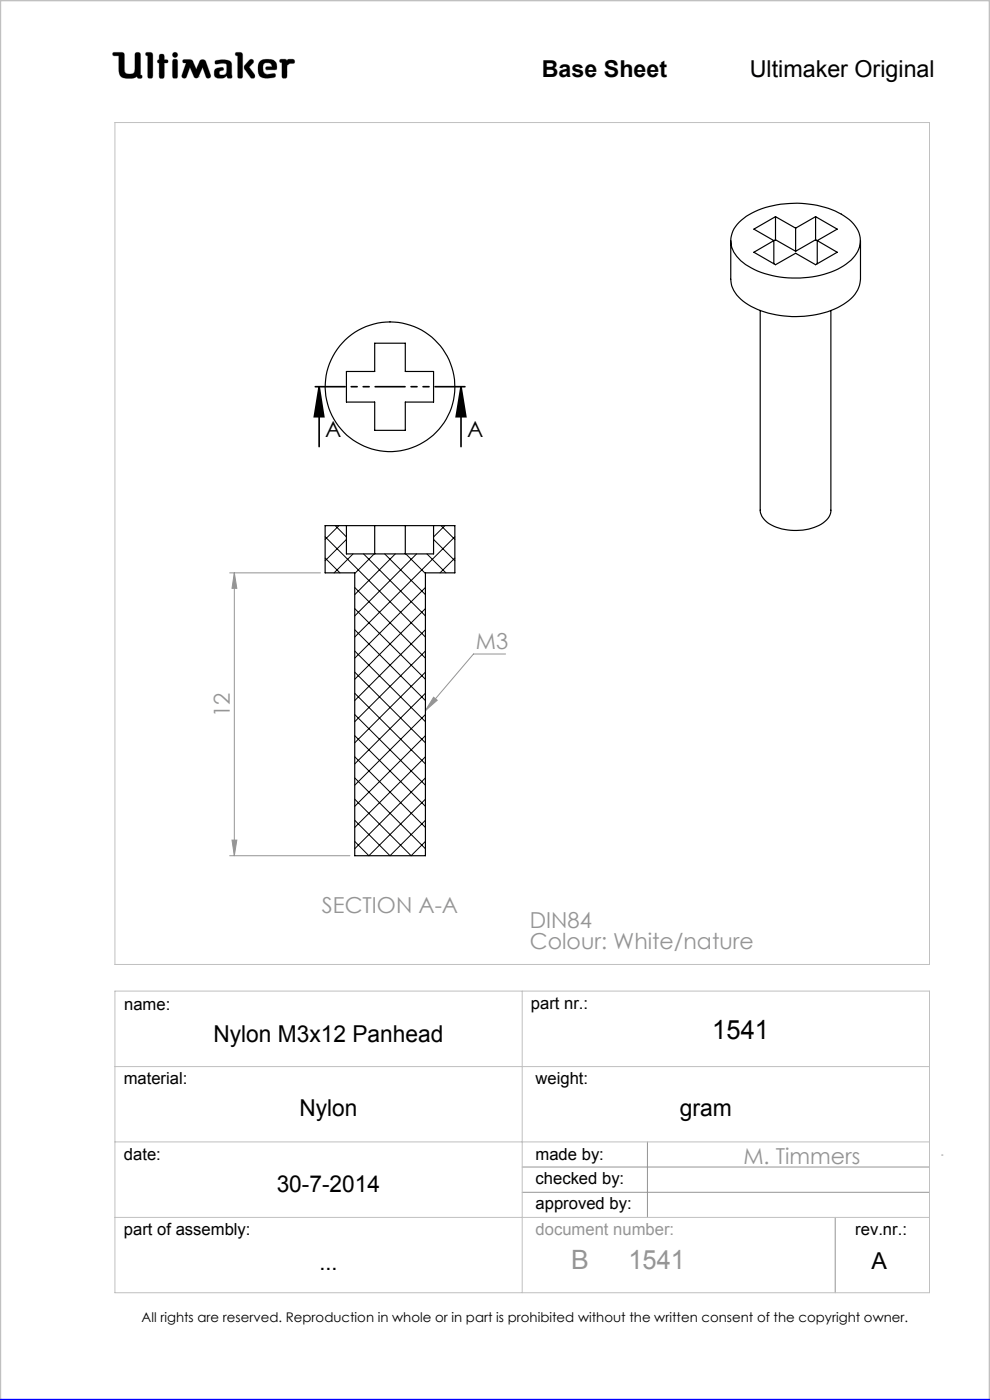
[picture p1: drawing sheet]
<svg xmlns="http://www.w3.org/2000/svg" width="210mm" height="297mm" viewBox="0 0 210 297" stroke-linecap="round" stroke-linejoin="round" font-family="sans-serif">
<path d="M67.7 82.1l1 6.3h-2zM67.7 82.1v12.7M97.8 82.1l1 6.3h-2zM97.8 82.1v12.7" fill="none" stroke="#000" stroke-width=".35"/>
<g fill="none" stroke="#c0c0c0" stroke-width=".21">
<path d="M24 11.1h1.9l.4 .3 .2 3.9a1.51 1.51 0 0 0 2 0l.2-4a.77 .77 0 0 1 1 0l.1 4.6 .3 .1a.39 .39 0 0 1-.3 .6l-.6-.1-.1-.3a3.6 3.6 0 0 1-3.3 .1l-.5-.9-.1-3.6h-1a.39 .39 0 0 1-.3-.2 .39 .39 0 0 1 .1-.5zM31 11.1l1.2 .1 .2 .4-.1 4.8a.6 .6 0 0 1-.6 .2 .6 .6 0 0 1-.4-.5v-4.3l-.4-.1zM33.8 12.7v-1.1a.6 .6 0 0 1 .7-.1 .6 .6 0 0 1 .4 .5v.7h.6a.37 .37 0 0 1 0 .6l-.6 .1-.1 3.1a.6 .6 0 0 1-.6 .1 .6 .6 0 0 1-.4-.5v-2.7M33.8 12.7h.1M33.8 13.4h.1M33.8 15.7h.1M33.8 12.7h-.3l-.1 .3v.2l.4 .2M36.7 11.3l.4-.2 .4 .2 .2 .3-.2 .4-.4 .2-.4-.2-.1-.4zM36.8 12.6h.3l.5 .2v3.6a.6 .6 0 0 1-.6 .2 .6 .6 0 0 1-.4-.5v-3zM38.9 12.7l1.4-.1 .4 .2 .9 1.9 .7-1.6a.73 .73 0 0 1 .7-.5 .73 .73 0 0 1 .7 .5l1 2.8a.52 .52 0 0 1-.4 .7 .52 .52 0 0 1-.6-.3l-.7-2-1 2.1-.4 .2-.4-.2-.9-2.1-.7 2a.52 .52 0 0 1-.7 .3 .52 .52 0 0 1-.3-.7l.9-2.5-.7-.2zM42.1 16.3h.1M45.6 12.9a3.7 3.7 0 0 1 3.4 .3l.1 .5 .1 2.7a.64 .64 0 0 1-1-.2l-.1-.1a1.93 1.93 0 0 1-2.5 .2 1.32 1.32 0 0 1 .4-1.8l1-.2 .3 .1 .1 .2v.3a.73 .73 0 0 0-.9 .8 .98 .98 0 0 0 1.4 0l.2-.6-.1-1.5a2.59 2.59 0 0 0-2 0l-.4-.2z"/>
<path d="M50 11.1l1.3 .1 .2 .4-.1 4.8a.57 .57 0 0 1-.6 .2 .57 .57 0 0 1-.4-.5v-4.3l-.4-.1zM52.9 12.8l.4-.2 .4 .1 .1 .4-1 1.1 1.2 1.6 .1 .5-.2 .3h-.6l-1.2-1.7a.83 .83 0 0 1-.2-1.1zM55 13.3a2.62 2.62 0 0 1 3.5-.1l.2 1.1-.1 .5h-2l-.2-.1v-.5l1.3-.1-.2-.5a1.24 1.24 0 0 0-1.6 .1l-.1 1.1 .2 .6 .8 .4 1.5-.2 .1 .1v.6a3.8 3.8 0 0 1-3.3-.1 3.2 3.2 0 0 1-.1-2.9zM56.6 14.8h.1M59.4 12.6h1.2l.3 .3a1.21 1.21 0 0 1 1.5-.2v.7l-.9 .1-.6 .4-.1 2.5a.6 .6 0 0 1-.6 .2 .6 .6 0 0 1-.4-.5v-2.8l-.5-.2zM24.4 26h172.8v178.6h-172.8zM24.4 210.3h172.8v63.9h-172.8zM110.8 210.3v63.9M24.4 226.3h172.8M24.4 242.2h172.8M24.4 258.3h172.8"/>
</g>
<path d="M48.7 121.5h19.3M49.7 121.5l.5 3.3h-1zM49.7 121.5v60M107.2 138.7h-6.8l-10.2 12M92 147.9l.7 .7-2.5 2.1zM49.2 178.2h1l-.5 3.3zM48.7 181.5h25.5M110.8 247.6h86.4M110.8 252.9h86.4M137.3 242.2v16.1M177.2 258.3v15.9M199.7 245h.3" fill="none" stroke="#959595" stroke-width=".21"/>
<path d="M0 297v-297h210v297" fill="none" stroke="#c0c0c0" stroke-width=".5"/>
<path d="M0 297h210" fill="none" stroke="#00f" stroke-width=".5"/>
<path d="M97.8 82.1l1 6.3h-2zM67.7 82.1l1 6.3h-2z" fill="#000"/>
<path d="M45.7 12.9l-.1 .5 .2 .2 1.2-.2 .9 .1 .2 .3-.1 1.4a.84 .84 0 0 1-.6 .7 .84 .84 0 0 1-.9-.3l.1-.4 .4-.2a.36 .36 0 0 0 .4-.4 .36 .36 0 0 0-.4-.3 1.23 1.23 0 0 0-1.6 1 1.07 1.07 0 0 0 .3 1.1 1.07 1.07 0 0 0 1.1 .2h.6l.3-.2a.28 .28 0 0 1 .4-.3 .28 .28 0 0 1 .2 .4 .57 .57 0 0 0 .6 .2 .57 .57 0 0 0 .3-.6l-.1-2.4a1.23 1.23 0 0 0-1.5-1zM50 11.1v.6l.4 .1v4.6l.3 .2h.5l.3-.3v-4.8l-.4-.4zM53 12.7l-1.2 1.3v.5l1.4 2 .6 .1 .2-.2v-.6l-1.2-1.6 1-.9v-.4l-.4-.3zM55.2 12.9a2.9 2.9 0 0 0 .1 3.4l.5 .2 1 .1 1.4-.2 .3-.2-.1-.5-.2-.1-1.4 .2-.6-.2-.3-.4-.1-.5a.99 .99 0 0 1 .7-1.3 .99 .99 0 0 1 1.2 .7l-1.2 .1-.2 .4 .3 .2h1.5a.51 .51 0 0 0 .6-.1 .51 .51 0 0 0 0-.6 1.62 1.62 0 0 0-2-1.5l-1.1 .1zM59.4 12.6l-.1 .6 .5 .1v3l.2 .3h.6l.3-.4v-2.3l.6-.4 .9-.1 .1-.5-.3-.3h-1l-.3 .3-.4-.3zM36.7 12.7l-.1 .3v3.4l.2 .2h.7l.2-.3v-3.4l-.2-.3zM36.6 11.6a.56 .56 0 0 0 1.1 0 .56 .56 0 0 0-1.1 0zM33.8 11.6v1.1l-.4 .2v.4l.4 .1v2.9l.2 .3h.5l.4-.4v-2.8l.7-.1 .1-.4-.3-.2h-.5v-.8l-.2-.4h-.6zM31 11.1l-.1 .6 .4 .1v4.5l.3 .3h.5l.3-.5v-4.7l-.4-.3zM38.8 12.7v.5l.7 .2-.9 2.5 .1 .6 .5 .1 .3-.2 .8-2.1 .9 2.1 .3 .2h.3l.3-.2 .9-2.1 .7 2.1 .6 .2 .4-.2v-.5l-1-2.8-.3-.4h-.7l-.3 .2-.8 1.8-.9-1.9-.4-.2zM24 11.2v.6h1.2v2.7a1.76 1.76 0 0 0 2.2 2.1h.9l.8-.4 .3 .4h.6l.2-.2-.1-.4-.3-.1v-4.4l-.4-.4h-.5l-.3 .4v3.4a.81 .81 0 0 1-1.1 .8h-.1a.86 .86 0 0 1-1-1.1l-.1-3.3-.4-.2z" fill-rule="evenodd" fill="#000"/>
<path d="M99.8 82h-34.1" fill="none" stroke="#000" stroke-width=".35" stroke-dasharray="6.3 1.3 1.3 1.3 1.3 1.3" stroke-dashoffset="-1.2"/>
<g fill="#959595">
<path d="M92 147.9l.7 .7-2.5 2.1z"/>
<path d="M49.2 178.2h1l-.5 3.3zM49.7 121.5l.5 3.3h-1z"/>
</g>
<g fill="none" stroke="#000" stroke-width=".25">
<path d="M155 51v8.2a7 7 0 0 0 4.3 5.8 21.4 21.4 0 0 0 19.6-.4 6.7 6.7 0 0 0 3.6-5.4v-8.2M156.8 47.1a16.8 16.8 0 0 1 11.4-4 18 18 0 0 1 12.4 3.9 5.3 5.3 0 0 1-.6 8.6 18.7 18.7 0 0 1-12.9 3.3 15.4 15.4 0 0 1-10.8-4.5 5.1 5.1 0 0 1 .5-7.3zM164.1 51l-4.2 2.5 4.6 2.7 4.3-2.5 4.2 2.5 4.6-2.7-4.2-2.5M164.1 51v4.9M164.5 46l4.3 2.4M164.5 46l-4.6 2.6 4.2 2.4M164.5 50.9l-.4 .1M164.5 50.9l4.3 2.4M164.5 46v4.9M168.8 48.4v4.9M173 46l4.6 2.6-4.2 2.4M173 46l-4.2 2.4"/>
<path d="M173 50.9l.4 .1M173 50.9l-4.2 2.4M173 46v4.9M173.4 51v4.9M73.5 78.8h6v-6h6.5v6h6v6.5h-6v6h-6.5v-6h-6zM161.3 65.9v42.3a4.5 4.5 0 0 0 3.4 3.7 11.2 11.2 0 0 0 10.3-1.3l.9-1 .3-1.1v-42.6M69 111.5h27.5v10h-6.3v60h-15v-60h-6.2zM73.5 111.5v6h18.5v-6M79.5 111.5v6M86 111.5v6"/>
<circle cx="82.7" cy="82" r="13.8"/>
</g>
<g fill="none" stroke="#000" stroke-width=".21">
<path d="M69 118.4l3.1 3.1M69 113.9l21.2 21.2M71.1 111.5l2.4 2.4M71.9 111.5l-2.9 2.9M73.5 114.4l-4.5 4.6M74.9 117.5l-4 4M77.1 117.5l13.1 13.2M79.4 117.5l-4.2 4.2M81.6 117.5l8.6 8.6M83.9 117.5l-8.7 8.6M86.1 117.5l4.1 4.2M88.4 117.5l-13.2 13.2"/>
<path d="M90.6 117.5l4 4M92 114.4l4.5 4.6M93.6 111.5l2.9 2.9M94.4 111.5l-2.4 2.4M96.5 113.9l-21.3 21.2M96.5 118.4l-3.2 3.1M75.2 138.1l15 15M75.2 133.6l15 15M75.2 129.1l15 15M75.2 124.6l15 15M90.2 124.6l-15 15M90.2 129.1l-15 15"/>
<path d="M90.2 133.6l-15 15M90.2 138.1l-15 15M75.2 156.1l15 15M75.2 151.6l15 15M75.2 147.1l15 15M75.2 142.6l15 15M90.2 142.6l-15 15M90.2 147.1l-15 15M90.2 151.6l-15 15M90.2 156.1l-15 15M75.2 174l7.5 7.5 7.5-7.5M75.2 169.5l12 12 3-3"/>
<path d="M75.2 165l15 15.1M75.2 160.5l15 15M90.2 160.5l-15 15M90.2 165l-15 15.1M90.2 169.5l-12 12-3-3"/>
</g>
<text font-size="5.6" x="151.1" y="220.5">1541</text>
<g font-size="5.6" fill="#959595">
<text x="121.1" y="269.2">B</text>
<text x="133.3" y="269.2">1541</text>
</g>
<g font-size="4.9">
<text x="114.9" y="16.4">Base Sheet</text>
<text x="159" y="16.4">Ultimaker Original</text>
<text x="45.3" y="221">Nylon M3x12 Panhead</text>
<text x="63.5" y="236.8">Nylon</text>
<text x="144.2" y="236.8">gram</text>
<text x="58.7" y="252.8">30-7-2014</text>
<text x="67.8" y="269.4">...</text>
<text x="184.9" y="269.2">A</text>
</g>
<g font-size="4.7">
<text x="69" y="92.7">A</text>
<text x="99.1" y="92.7">A</text>
</g>
<g font-size="4.7" fill="#959595">
<text x="100.9" y="137.7">M3</text>
<text x="48.7" y="152" transform="rotate(-90 48.7 152)">12</text>
<text x="68.3" y="193.8">SECTION A-A</text>
<text x="112.4" y="196.8">DIN84</text>
<text x="112.4" y="201.4">Colour: White/nature</text>
<text x="157.7" y="246.9">M. Timmers</text>
</g>
<g font-size="3.5">
<text x="26.3" y="214.2">name:</text>
<text x="112.6" y="214.1">part nr.:</text>
<text x="26.2" y="230">material:</text>
<text x="113.6" y="230">weight:</text>
<text x="26.3" y="246.1">date:</text>
<text x="113.6" y="246.1">made by:</text>
<text x="113.6" y="251.1">checked by:</text>
<text x="113.6" y="256.4">approved by:</text>
<text x="26.3" y="262.1">part of assembly:</text>
<text x="181.4" y="262">rev.nr.:</text>
</g>
<text font-size="3.5" fill="#959595" x="113.6" y="261.9">document number:</text>
<text font-size="2.8" x="30" y="280.4">All rights are reserved. Reproduction in whole or in part is prohibited without the written consent of the copyright owner.</text>
</svg>
